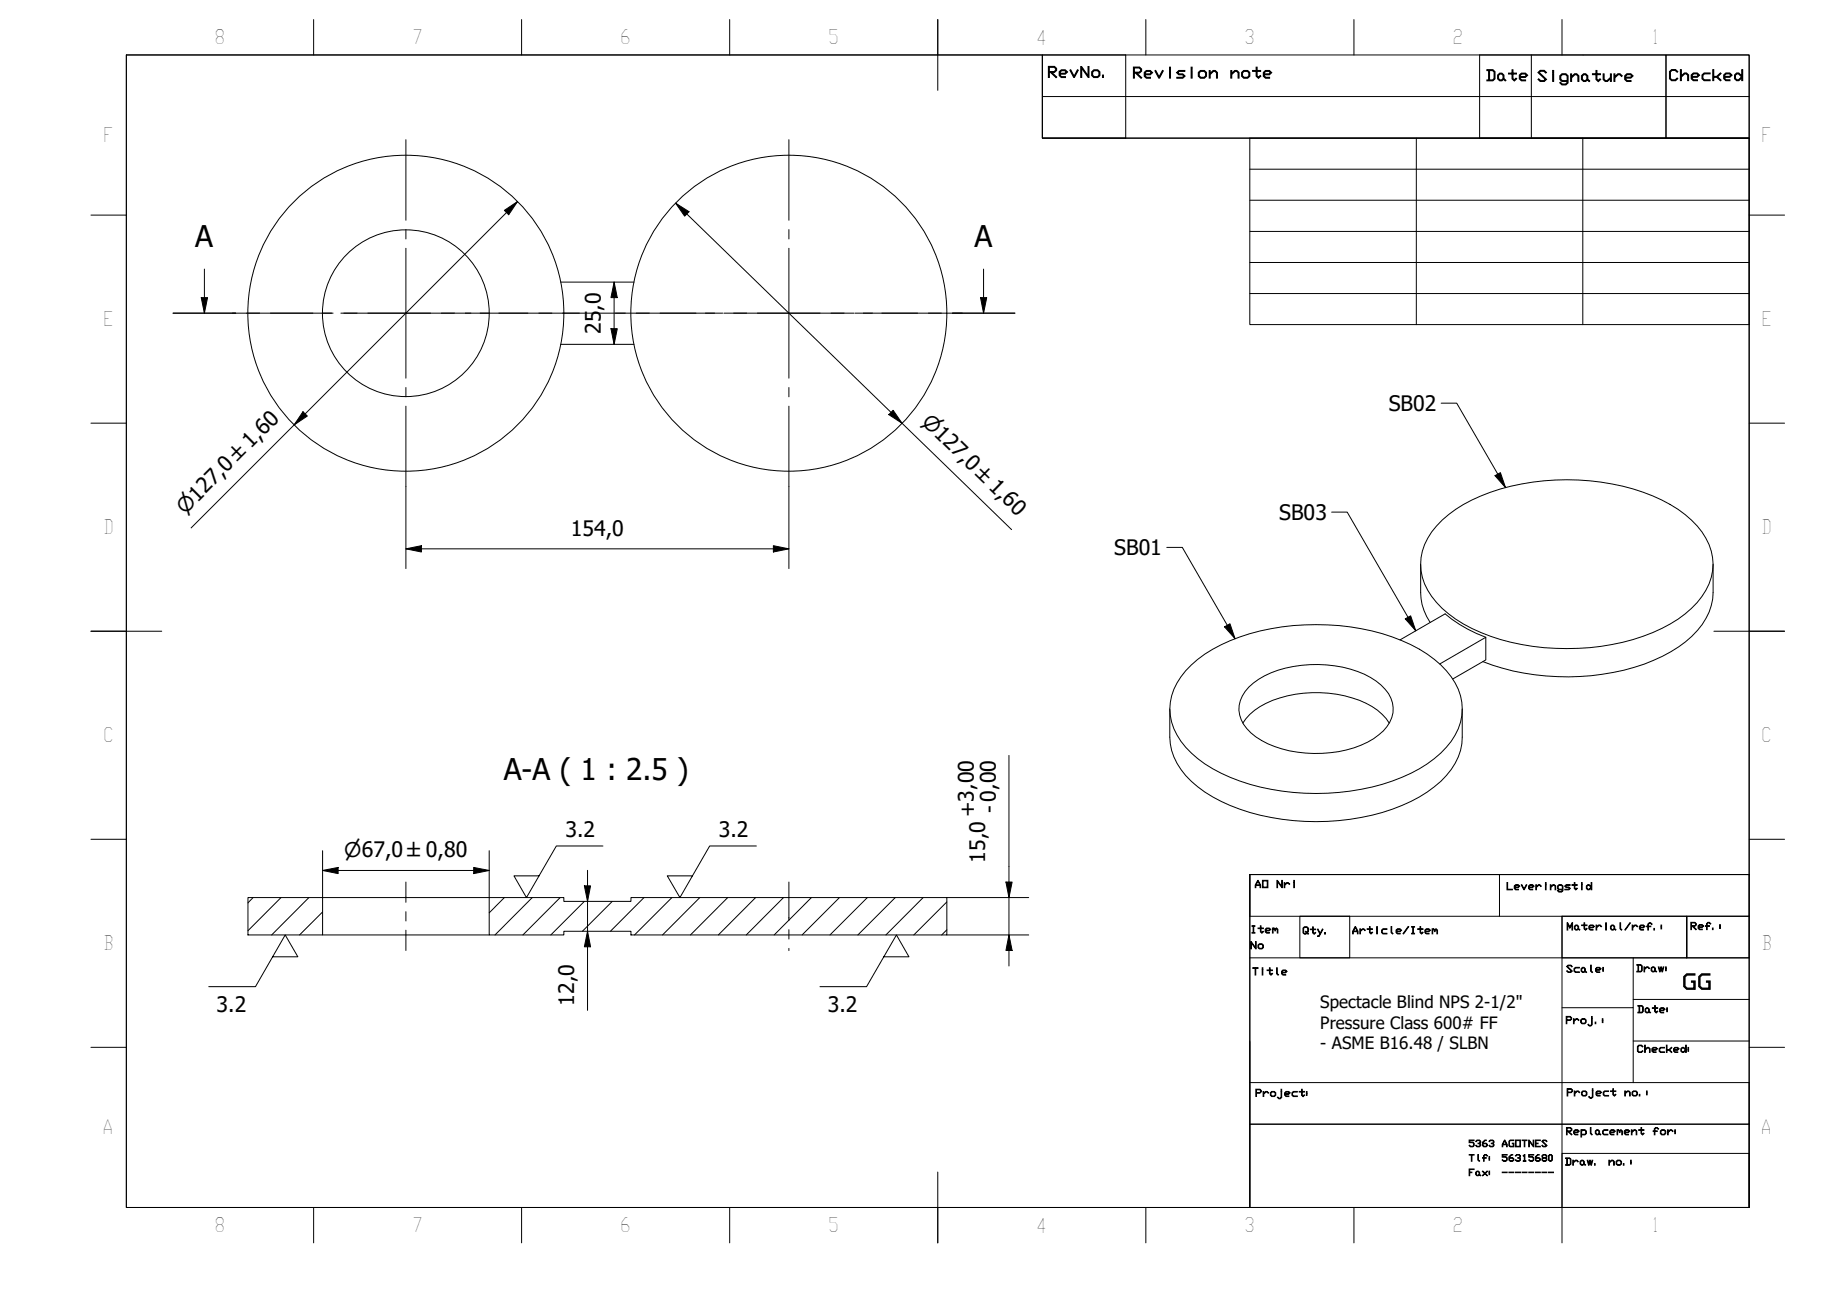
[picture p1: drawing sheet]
<svg xmlns="http://www.w3.org/2000/svg" width="297mm" height="210mm" viewBox="0 0 297 210" stroke-linecap="round" stroke-linejoin="round" font-family="sans-serif">
<!-- layer: Hatch (ISO) -->
<g fill="none" stroke="#000" stroke-width=".16">
<path d="M40.7 144.4l-.8 .8M45.2 144.4l-5.3 5.3M49.7 144.4l-6 6M51.9 146.7l-3.7 3.7M81.1 144.4l-2.4 2.4M85.6 144.4l-6 6M90.1 144.4l-6 6M94 145l-5.4 5.4M98.5 145l-4.8 4.8M103.6 144.4l-5.4 5.4M108.1 144.4l-6.1 6M112.5 144.4l-5.9 6"/>
<path d="M117 144.4l-6 6M121.5 144.4l-6 6M126 144.4l-6 6M130.5 144.4l-6 6M135 144.4l-6 6M139.5 144.4l-6 6M144 144.4l-6 6M148.5 144.4l-6 6M152.3 149.6l-.9 .8M152.3 145.1l-5.3 5.3"/>
</g>
<!-- layer: Visible (ISO) -->
<g fill="none" stroke="#000" stroke-width=".16">
<path d="M90.2 55.4h11.8M90.2 45.4h11.8M228.5 90.8v4.5a8.4 8.4 0 0 0 1.5 4.8M231.9 83.7a25.2 25.2 0 0 1 12.8-5.9 37.5 37.5 0 0 1 22.6 2.6 15.1 15.1 0 0 1 7.5 7.2 8.6 8.6 0 0 1-1.9 9.3 21.9 21.9 0 0 1-10.2 6 38.8 38.8 0 0 1-24.5-1.2 17.1 17.1 0 0 1-8.6-6.8 8.5 8.5 0 0 1 1.4-10.3zM275.5 90.8v4.5a10.5 10.5 0 0 1-4.4 7.9 29.1 29.1 0 0 1-15.2 5.5 38.2 38.2 0 0 1-17.4-2.3M188.1 114v4.6a10.5 10.5 0 0 0 4.5 7.9 29.6 29.6 0 0 0 15.4 5.5 35.8 35.8 0 0 0 20.3-3.8 13.3 13.3 0 0 0 6.6-7.5l.3-2.1v-4.6M191.6 106.9a25.2 25.2 0 0 1 12.8-5.8 37.6 37.6 0 0 1 22.5 2.6 15.1 15.1 0 0 1 7.6 7.2 8.6 8.6 0 0 1-1.9 9.3 21.7 21.7 0 0 1-10.3 5.9 38 38 0 0 1-25.9-1.7 15.1 15.1 0 0 1-7.6-7.2 8.6 8.6 0 0 1 1.9-9.3zM199.9 116.3a11 11 0 0 1 7.2-4.4 19.4 19.4 0 0 1 13.6 1.8 8.2 8.2 0 0 1 2.7 2.6M200.9 110.5a14.1 14.1 0 0 1 8.4-3.5 17.9 17.9 0 0 1 12 2.6 5.5 5.5 0 0 1 2.7 5 6.3 6.3 0 0 1-3.1 4.2 19.4 19.4 0 0 1-15.9 1.3 9 9 0 0 1-5.4-4.3 4.6 4.6 0 0 1 1.3-5.3zM231.5 106.8l7.5-4.3v3.6l-5.4 3.1M239 102.5a21.8 21.8 0 0 1-6.6-3.8l-7.3 4.2M39.9 144.4h12v6h-12z"/>
<path d="M51.9 150.4h26.8M51.9 144.4h26.8M78.7 144.4h12v.6h10.8v-.6h50.8v6h-50.8v-.6h-10.8v.6h-12z"/>
<circle cx="65.3" cy="50.4" r="25.4"/>
<circle cx="65.3" cy="50.4" r="13.4"/>
<circle cx="126.9" cy="50.4" r="25.4"/>
</g>
<!-- layer: Section Line (ISO) -->
<g fill="none" stroke="#000" stroke-width=".16">
<path d="M27.8 50.4h10.1M32.4 47.9h1l-.5 2.5zM32.9 43.3v7.1M39.6 50.4h2.2M43.5 50.4h10.1M55.3 50.4h2.1M59.2 50.4h10M71 50.4h2.1M74.8 50.4h10.1M86.7 50.4h2.1M90.5 50.4h10.1M102.3 50.4h2.1"/>
<path d="M106.2 50.4h10M118 50.4h2.1M121.8 50.4h10.1M133.6 50.4h2.1M137.5 50.4h10.1M149.3 50.4h2.1M153.2 50.4h10M157.7 47.9h1l-.5 2.5zM158.2 43.3v7.1"/>
</g>
<path d="M32.4 47.9h1l-.5 2.5zM157.7 47.9h1l-.5 2.5z" fill="#000"/>
<!-- layer: BOXES -->
<g fill="none" stroke="#000" stroke-width=".16">
<path d="M167.6 8.8v6.7h113.7M167.6 15.5v6.7h113.7M167.6 8.8h13.4v13.4h-13.4zM238 8.8h29.9v13.4h-29.9zM246.3 8.8v13.4M267.9 8.8h13.4v13.4h-13.4zM201 140.7h80.3h-80.3v6.7h80.3v-6.7v53.5h-80.3zM201 154.1h80.3M209 147.4h8.1v6.7h-8.1zM241.2 140.7v6.7M251.2 147.4h20.1v6.7v-6.7h10v6.7h-30.1zM251.2 147.4v46.8v-8.7h30.1v8.7"/>
<path d="M262.7 154.1v8h-11.5M201 174.1h80.3v6.7h-80.3v13.4M201 167.4v13.4h80.3v13.4M262.7 162.1v12M262.7 160.8h18.6M262.7 167.4h18.6M201 194.2h80.3"/>
</g>
<!-- layer: BORDER -->
<g fill="none" stroke="#000" stroke-width=".16">
<path d="M20.3 8.8h261v185.4h-261zM50.4 3.1v5.7M83.9 3.1v5.7M117.3 3.1v5.7M150.8 3.1v11.4M184.3 3.1v5.7M217.7 3.1v5.7M251.2 3.1v5.7M14.6 34.6h5.7M281.3 34.6h5.7M14.6 68.1h5.7M281.3 68.1h5.7"/>
<path d="M14.6 101.5h11.4M275.6 101.5h11.4M14.6 135h5.7M281.3 135h5.7M14.6 168.5h5.7M281.3 168.5h5.7M50.4 194.2v5.7M83.9 194.2v5.7M117.3 194.2v5.7M150.8 188.5v11.4M184.3 194.2v5.7M217.7 194.2v5.7"/>
<path d="M251.2 194.2v5.7"/>
</g>
<!-- layer: 0 -->
<path d="M20.3 8.8h147.3v13.4h113.7v30h-80.3v-30h80.3v118.5h-80.3v53.5h-180.7zM201 27.2h80.3M201 32.2h80.3M201 37.2h80.3M227.8 22.2v30M254.6 22.2v30M201 42.2h80.3M201 47.2h80.3" fill="none" stroke="#000" stroke-width=".16"/>
<!-- layer: Center Mark (ISO) -->
<g fill="none" stroke="#000" stroke-width=".16">
<path d="M65.3 22.5v12.9M65.3 36.9v1.5M65.3 39.9v20.9M126.9 22.5v12.9M126.9 36.9v1.5M126.9 39.9v20.9M37.4 50.4h12.9M51.8 50.4h1.5M54.8 50.4h20.9M77.2 50.4h1.5M80.2 50.4h13M99 50.4h12.9"/>
<path d="M113.4 50.4h1.5M116.4 50.4h20.9M138.8 50.4h1.5M141.8 50.4h13M65.3 62.3v1.5M65.3 65.3v13M126.9 62.3v1.5M126.9 65.3v13"/>
</g>
<!-- layer: Dimension (ISO) -->
<g fill="none" stroke="#000" stroke-width=".16">
<path d="M81.1 33.8l2.1-1.4-1.4 2.1zM83.2 32.4l-52.5 52.5M108.6 32.7l2.2 1.4-.7 .7zM108.6 32.7l54.1 52.5M98.3 52.9h1l-.5 2.5zM98.8 45.4l.5 2.5h-1zM98.8 45.4v10M48.7 66.2l.7 .7-2.1 1.4zM65.3 78.3v13.2M126.9 78.3v13.2M142.9 66.7l.7-.7 1.5 2.1zM65.3 88.3l2.5-.5v1z"/>
<path d="M65.3 88.3h61.6M124.4 87.8l2.5 .5-2.5 .5zM51.9 136.8v7.6M76.2 139.5l2.5 .5-2.5 .5zM78.7 136.8v7.6M94.5 140v22.5M162.3 121.5v33.9M51.9 140l2.5-.5v1zM51.9 140h26.8M94 142.5h1l-.5 2.5zM94.5 149.8l.5 2.5h-1zM152.3 144.4h13.1"/>
<path d="M152.3 150.4h13.1M161.8 141.9h1l-.5 2.5zM162.3 150.4l.5 2.5h-1z"/>
</g>
<g fill="#000">
<path d="M81.1 33.8l2.1-1.4-1.4 2.1zM108.6 32.7l2.2 1.4-.7 .7zM98.3 52.9h1l-.5 2.5zM98.8 45.4l.5 2.5h-1zM48.7 66.2l.7 .7-2.1 1.4zM142.9 66.7l.7-.7 1.5 2.1zM65.3 88.3l2.5-.5v1zM124.4 87.8l2.5 .5-2.5 .5zM51.9 140l2.5-.5v1zM76.2 139.5l2.5 .5-2.5 .5zM94 142.5h1l-.5 2.5zM94.5 149.8l.5 2.5h-1z"/>
<path d="M161.8 141.9h1l-.5 2.5zM162.3 150.4l.5 2.5h-1z"/>
</g>
<!-- layer: Centerline (ISO) -->
<path d="M65.3 141.9v3.2M65.3 146.6v1.5M65.3 149.6v3.3M126.9 141.9v6.2M126.9 149.5v1.5M126.9 152.5v.4" fill="none" stroke="#000" stroke-width=".16"/>
<!-- layer: Symbol (ISO) -->
<path d="M231.8 64.8h2.5l7.8 13.6M240.4 76.5l.9-.5 .8 2.4zM187.6 88h2.5l8.5 14.7M214.2 82.4h2.5l11 19.1M226 99.5l.9-.4 .8 2.4zM196.9 100.8l.9-.5 .8 2.4zM97 136.1h-7.5l-4.8 8.3-2-3.5h4M121.6 136.1h-7.5l-4.8 8.3-2-3.5h4.1M43.9 153.9h4l-2-3.5-4.8 8.3h-7.5M142.1 153.9h4.1l-2-3.5-4.8 8.3h-7.5" fill="none" stroke="#000" stroke-width=".16"/>
<path d="M240.4 76.5l.9-.5 .8 2.4zM226 99.5l.9-.4 .8 2.4zM196.9 100.8l.9-.5 .8 2.4z" fill="#000"/>
<g font-size="4.8">
<text x="31.4" y="39.8">A</text>
<text x="156.7" y="39.8">A</text>
<text x="81" y="125.4">A-A ( 1 : 2.5 )</text>
</g>
<g font-size="3.4">
<text x="96.6" y="53.7" transform="rotate(-90 96.6 53.7)">25</text>
<text x="96.6" y="50" transform="rotate(-90 96.6 50)">,0</text>
<text x="223.3" y="66.1">SB02</text>
<text x="205.7" y="83.6">SB03</text>
<text x="91.8" y="86.1">154,0</text>
<text x="179.2" y="89.3">SB01</text>
<text x="156.8" y="131.4" transform="rotate(-90 156.8 131.4)">+3,00</text>
<text x="160.3" y="130.8" transform="rotate(-90 160.3 130.8)">- 0,00</text>
<text x="90.9" y="134.6">3.2</text>
<text x="115.6" y="134.6">3.2</text>
<text x="158.4" y="138.7" transform="rotate(-90 158.4 138.7)">15,0</text>
<text x="92.3" y="161.7" transform="rotate(-90 92.3 161.7)">12,0</text>
<text x="270.5" y="159.1">GG</text>
<text x="34.8" y="162.7">3.2</text>
<text x="133.1" y="162.7">3.2</text>
</g>
<g font-size="3.3">
<text x="148.1" y="68" transform="rotate(44 148.1 68)">⌀127,0 ±1,60</text>
<text x="29.8" y="82.8" transform="rotate(-45 29.8 82.8)">⌀127,0 ±1,60</text>
<text x="55.4" y="137.9">⌀67,0 ±0,80</text>
</g>
<g font-size="3.2">
<text x="34.5" y="7.1">8</text>
<text x="66.3" y="7.1">7</text>
<text x="99.7" y="7.1">6</text>
<text x="133.2" y="7.1">5</text>
<text x="166.6" y="7.2">4</text>
<text x="200.1" y="7.1">3</text>
<text x="233.6" y="7.1">2</text>
<text x="265.6" y="7.1">1</text>
<text x="16.6" y="22.9">F</text>
<text x="283.3" y="22.9">F</text>
<text x="16.6" y="52.5">E</text>
<text x="283.3" y="52.5">E</text>
<text x="16.6" y="86">D</text>
<text x="283.3" y="86">D</text>
<text x="16.6" y="119.4">C</text>
<text x="283.3" y="119.4">C</text>
<text x="16.6" y="152.9">B</text>
<text x="283.3" y="152.9">B</text>
<text x="16.5" y="182.4">A</text>
<text x="283.2" y="182.4">A</text>
<text x="34.5" y="198.2">8</text>
<text x="66.3" y="198.2">7</text>
<text x="99.7" y="198.2">6</text>
<text x="133.2" y="198.2">5</text>
<text x="166.6" y="198.3">4</text>
<text x="200.1" y="198.2">3</text>
<text x="233.6" y="198.2">2</text>
<text x="265.6" y="198.2">1</text>
</g>
<g font-size="2.7">
<text x="212.3" y="162.1">Spectacle Blind NPS 2-1/2&quot;</text>
<text x="212.3" y="165.4">Pressure Class 600# FF</text>
<text x="212.3" y="168.7">- ASME B16.48 / SLBN</text>
</g>
<g font-size="2.4">
<text x="168.4" y="12.4">RevNo.</text>
<text x="182.1" y="12.5">Revision</text>
<text x="197.7" y="12.5">note</text>
<text x="238.9" y="13">Date</text>
<text x="247.1" y="13.1">Signature</text>
<text x="268.3" y="12.9">Checked</text>
</g>
<g font-size="1.6">
<text x="201.7" y="142.8">AO</text>
<text x="205.2" y="142.8">Nri</text>
<text x="242.2" y="143.1">Leveringstid</text>
<text x="251.9" y="149.6">Material/ref.:</text>
<text x="271.8" y="149.5">Ref.:</text>
<text x="201" y="150.1">Item</text>
<text x="201" y="152.6">No</text>
<text x="209.4" y="150.2">Qty.</text>
<text x="217.4" y="150.2">Article/Item</text>
<text x="201.3" y="156.8">Title</text>
<text x="251.8" y="156.4">Scale:</text>
<text x="263.1" y="156.3">Draw:</text>
<text x="251.7" y="164.6">Proj.:</text>
<text x="263.2" y="162.9">Date:</text>
<text x="263.2" y="169.3">Checked:</text>
<text x="201.8" y="176.4">Project:</text>
<text x="251.9" y="176.3">Project</text>
<text x="261.2" y="176.3">no.:</text>
<text x="251.8" y="182.5">Replacement</text>
<text x="265.7" y="182.5">for:</text>
<text x="251.6" y="187.4">Draw.</text>
<text x="258.6" y="187.4">no.:</text>
</g>
<g font-size="1.5">
<text x="236.1" y="184.4">5363</text>
<text x="241.4" y="184.4">AGOTNES</text>
<text x="236.1" y="186.8">Tlf:</text>
<text x="236.1" y="189.1">Fax:</text>
<text x="241.4" y="186.8">56315680</text>
<text x="241.4" y="189.1">--------</text>
</g>
</svg>
